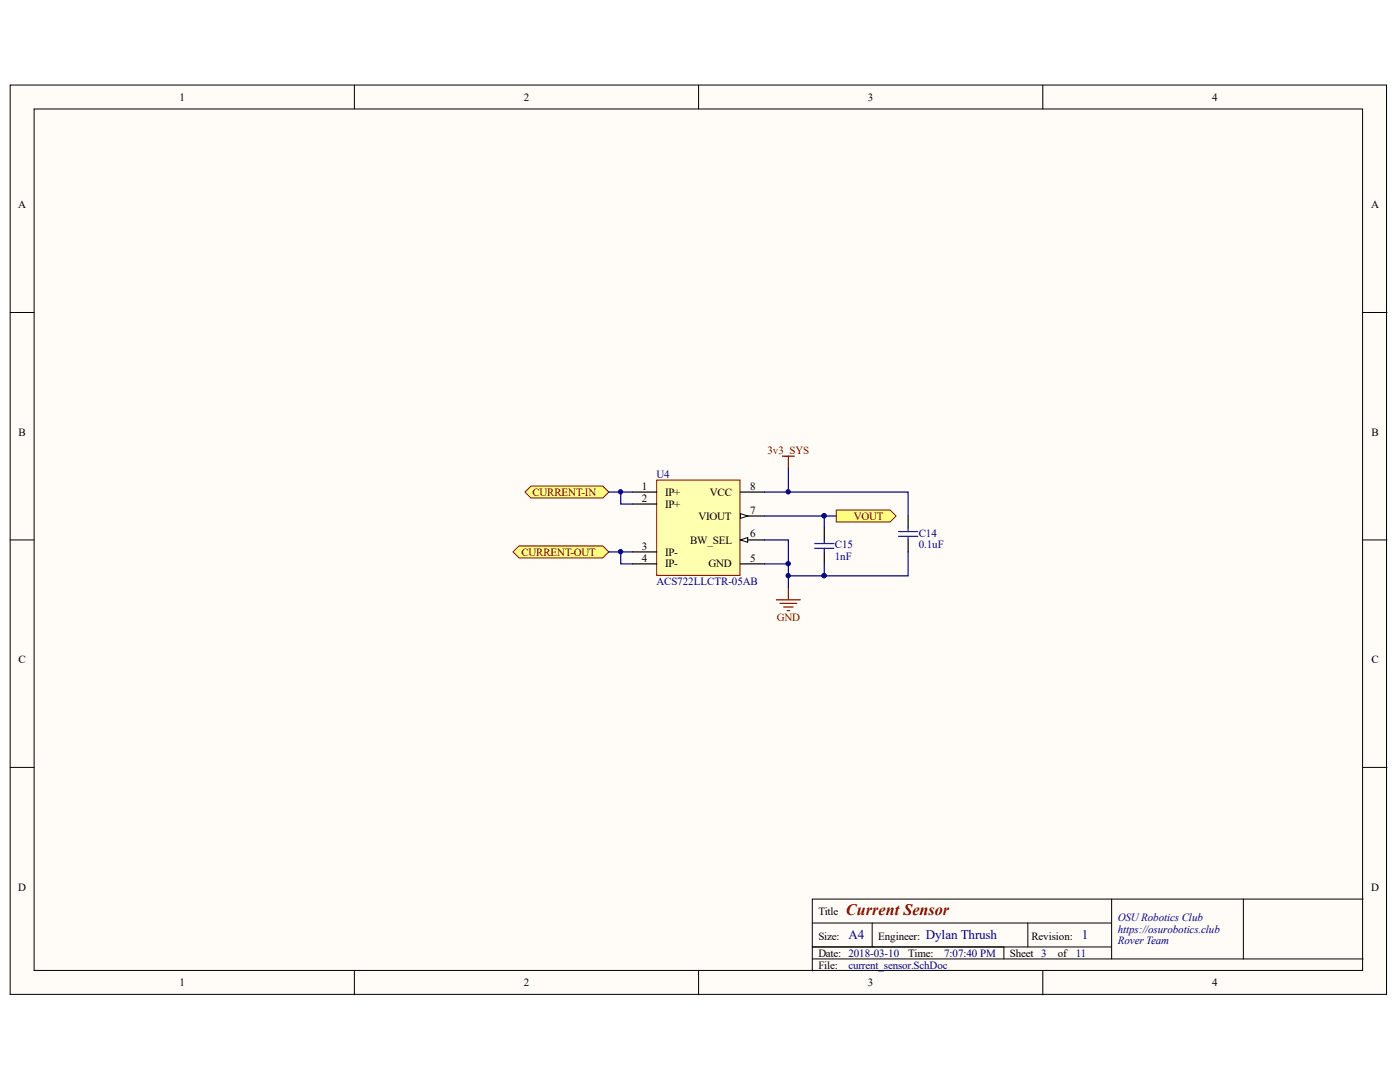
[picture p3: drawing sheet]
<svg xmlns="http://www.w3.org/2000/svg" width="279mm" height="216mm" viewBox="0 0 279 216" stroke-linecap="round" stroke-linejoin="round" font-family="sans-serif">
<g fill="#fffcf8" stroke="#000" stroke-width=".2">
<path d="M2 17h274.7v181.4h-274.7z"/>
<path d="M6.8 21.7h265.1v171.9h-265.1z"/>
</g>
<g fill="none" stroke="#000" stroke-width=".2">
<path d="M70.7 17v4.7M139.4 17v4.7M208.1 17v4.7M2 62.4h4.8M272 62.4h4.8M2 107.7h4.8M272 107.7h4.8M2 153.1h4.8M272 153.1h4.8M221.9 179.4v11.9M248.1 179.4h-86v14.3M272 179.4h-23.9v11.9"/>
<path d="M70.7 193.7v4.8M139.4 193.7v4.8M162.1 184.2h59.8M162.1 191.3h109.9M162.1 189h59.8M174.1 184.2v4.8M200.3 189v2.3M205.1 184.2v4.8M208.1 193.7v4.8"/>
</g>
<path d="M131.1 95.8h16.6v19h-16.6z" fill="#ffffb0" stroke="#800000" stroke-width=".2"/>
<path d="M126.3 98.2h4.8M147.8 98.2h4.8M126.3 100.6h4.8M126.3 110.1h4.8M126.3 112.5h4.8M147.8 112.5h4.8M147.8 103h4.8" fill="none" stroke="#000" stroke-width=".24"/>
<path d="M147.8 102.5l1.4 .5-1.4 .4z" fill="#fffcf8" stroke="#000" stroke-width=".2"/>
<path d="M147.8 107.7h4.8" fill="none" stroke="#000" stroke-width=".24"/>
<path d="M147.8 107.7l1.4-.4v.9z" fill="#fffcf8" stroke="#000" stroke-width=".2"/>
<g fill="#ffff80" stroke="#800000" stroke-width=".2">
<path d="M104.8 98.2l1.2-1.2h14.3l1.2 1.2-1.2 1.2h-14.3z" fill-rule="evenodd"/>
<path d="M102.4 110.1l1.2-1.2h16.7l1.2 1.2-1.2 1.2h-16.7z" fill-rule="evenodd"/>
</g>
<path d="M121.5 98.2h4.8M123.9 98.2v2.4h2.4M152.6 98.2h28.6v4.8M157.3 93.4v4.8M121.5 110.1h4.8M123.9 110.1v2.4h2.4M152.6 107.7h4.7v9.6M152.6 103h11.9v2.4M152.6 112.5h4.7M164.5 112.5v2.4h-7.2M181.2 110.1v4.8h-16.7" fill="none" stroke="#000080" stroke-width=".24"/>
<g fill="#000080" stroke="#000080" stroke-width=".2">
<circle cx="123.8" cy="98.1" r=".43"/>
<circle cx="123.8" cy="110.1" r=".43"/>
<circle cx="157.3" cy="112.5" r=".43"/>
<circle cx="164.5" cy="102.9" r=".43"/>
<circle cx="164.5" cy="114.9" r=".43"/>
<circle cx="157.3" cy="114.9" r=".43"/>
<circle cx="157.3" cy="98.1" r=".43"/>
</g>
<path d="M164.5 105.4v2.3M164.5 110.1v2.4M181.2 103v2.4M181.2 107.7v2.4" fill="none" stroke="#000" stroke-width=".24"/>
<path d="M162.6 108.5h3.8M162.6 109.4h3.8M164.5 107.7v.8M164.5 109.4v.7M179.3 106.1h3.8M179.3 107h3.8M181.2 105.4v.7M181.2 107v.7" fill="none" stroke="#00f" stroke-width=".24"/>
<path d="M156.1 91h2.4M157.3 91v2.4M154.9 119.7h4.8M157.3 117.3v2.4M155.7 120.4h3.3M156.4 121.1h1.9M157.1 121.8h.5" fill="none" stroke="#800000" stroke-width=".24"/>
<path d="M166.9 101.8h10.7l1.2 1.2-1.2 1.2h-10.7z" fill-rule="evenodd" fill="#ffff80" stroke="#800000" stroke-width=".2"/>
<path d="M164.5 103h2.4" fill="none" stroke="#000080" stroke-width=".24"/>
<circle cx="164.5" cy="102.9" r=".43" fill="#000080" stroke="#000080" stroke-width=".2"/>
<text font-size="3.2" fill="#800000" x="168.8" y="182.5">Current Sensor</text>
<g font-size="2.6" fill="#000080">
<text x="169.3" y="187.4">A4</text>
<text x="184.8" y="187.4">Dylan Thrush</text>
<text x="215.9" y="187.4">1</text>
</g>
<g font-size="2.2">
<text x="35.8" y="20.1">1</text>
<text x="104.6" y="20.1">2</text>
<text x="173.2" y="20.1">3</text>
<text x="241.9" y="20.1">4</text>
<text x="3.6" y="41.6">A</text>
<text x="273.6" y="41.6">A</text>
<text x="3.7" y="87">B</text>
<text x="273.7" y="87">B</text>
<text x="128.1" y="97.7">1</text>
<text x="128.1" y="100.1">2</text>
<text x="132.7" y="99">IP+</text>
<text x="132.7" y="101.3">IP+</text>
<text x="141.7" y="99">VCC</text>
<text x="149.7" y="97.7">8</text>
<text x="139.4" y="103.7">VIOUT</text>
<text x="149.7" y="102.5">7</text>
<text x="149.7" y="107.2">6</text>
<text x="128.1" y="109.7">3</text>
<text x="128.1" y="112.1">4</text>
<text x="132.7" y="110.9">IP-</text>
<text x="132.7" y="113.2">IP-</text>
<text x="137.7" y="108.5">BW_SEL</text>
<text x="141.4" y="113.2">GND</text>
<text x="149.7" y="112.1">5</text>
<text x="3.7" y="132.3">C</text>
<text x="273.7" y="132.3">C</text>
<text x="3.6" y="177.7">D</text>
<text x="273.6" y="177.7">D</text>
<text x="163.3" y="182.5">Title</text>
<text x="163.3" y="187.5">Size:</text>
<text x="163.3" y="190.9">Date: 2018-03-10</text>
<text x="175.2" y="187.5">Engineer:</text>
<text x="181.2" y="190.9">Time:</text>
<text x="201.5" y="190.9">Sheet 3</text>
<text x="205.8" y="187.5">Revision:</text>
<text x="211.1" y="190.9">of</text>
<text x="35.8" y="196.8">1</text>
<text x="104.6" y="196.8">2</text>
<text x="163.3" y="193.3">File:</text>
<text x="173.2" y="196.8">3</text>
<text x="241.9" y="196.8">4</text>
</g>
<g font-size="2.2" fill="#000080">
<text x="131" y="95.3">U4</text>
<text x="183.4" y="107.1">C14</text>
<text x="166.6" y="109.4">C15</text>
<text x="166.6" y="111.8">1nF</text>
<text x="183.4" y="109.4">0.1uF</text>
<text x="131" y="116.8">ACS722LLCTR-05AB</text>
<text x="223.1" y="183.7">OSURobotics Club</text>
<text x="188.4" y="190.9">7:07:40 PM</text>
<text x="214.7" y="190.9">11</text>
<text x="223.1" y="186.1">https://osurobotics.club</text>
<text x="223.1" y="188.5">Rover Team</text>
<text x="169.3" y="193.3">current_sensor.SchDoc</text>
</g>
<g font-size="2.2" fill="#800000">
<text x="153.2" y="90.6">3v3_SYS</text>
<text x="106.3" y="99">CURRENT-IN</text>
<text x="170.4" y="103.7">VOUT</text>
<text x="104.1" y="110.9">CURRENT-OUT</text>
<text x="155" y="124">GND</text>
</g>
</svg>
